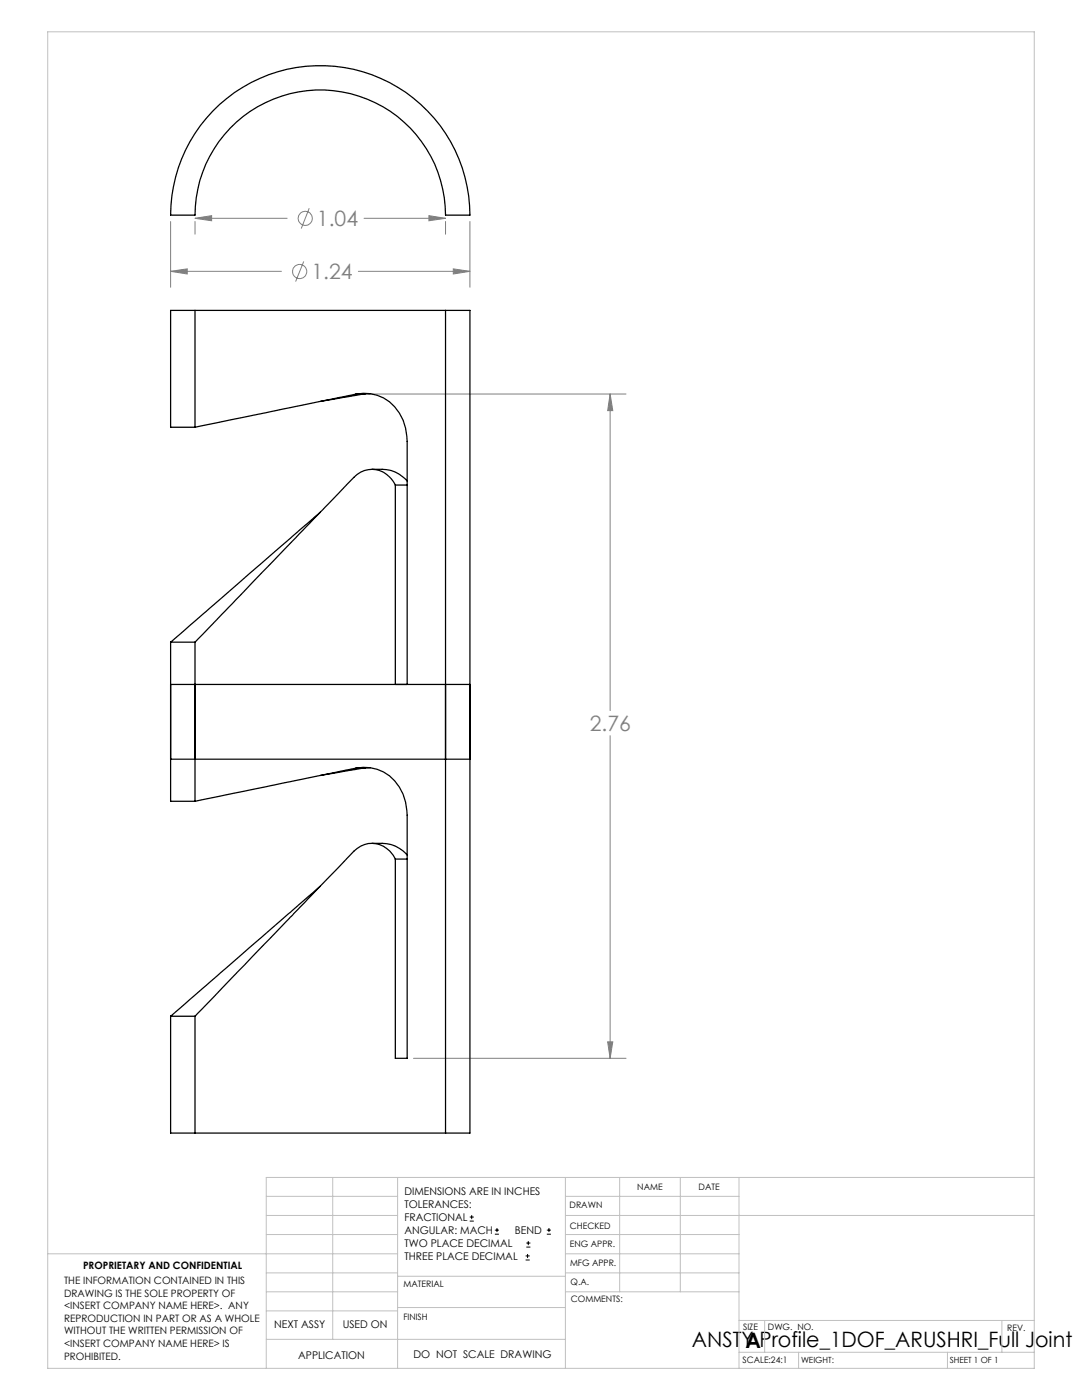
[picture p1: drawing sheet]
<svg xmlns="http://www.w3.org/2000/svg" width="216mm" height="279mm" viewBox="0 0 216 279" stroke-linecap="round" stroke-linejoin="round" font-family="sans-serif">
<g fill="none" stroke="#808080" stroke-width=".2">
<path d="M34 44.2v13.1M34 54.2h22.2M34 54.2l3.4-.5v1zM38.9 44.2v2.5M38.9 43.6h18.4M38.9 43.6l3.3-.6v1.1zM60.6 52.2l-1.6 4M61.7 41.6l-1.6 4M71.5 54.2h22.3M72.6 43.6h16.3M85.6 43l3.3 .6-3.3 .5zM88.9 44.2v2.5"/>
<path d="M90.5 53.7l3.3 .5-3.3 .5zM93.8 44.2v13.1M73.5 78.6h51.4M121.7 78.6v63.2M121.7 78.6l.6 3.4h-1.1zM121.7 146.8v64.4M82.5 211.2h42.4M121.2 207.9h1.1l-.6 3.3z"/>
<circle cx="59.8" cy="54.2" r="1.41"/>
<circle cx="60.9" cy="43.6" r="1.41"/>
</g>
<g fill="none" stroke="#000" stroke-width=".2">
<path d="M93.7 243.7h.8M93.7 242.9h.8M94.1 242.5v.8M98.7 246.3h.9M98.7 245.5h.9M99.2 245.1v.8M104.9 251.5h.8M104.9 250.6h.8M105 248.9h.8M105 248.1h.8M105.3 250.3v.8M105.4 247.7v.8"/>
<path d="M109.1 246.3h.8M109.1 245.5h.8M109.5 245.1v.8"/>
</g>
<g fill="none" stroke="#c0c0c0" stroke-width=".2">
<path d="M9.5 6.4h196.9v266.7h-196.9zM53.1 238.8h26.2M66.4 235v32.3M79.3 235v38.1M112.8 235v38.1M112.8 238.8h34.7M123.6 235v22.8M135.7 235v22.8M147.5 235v38.1M206.4 235h-153.3v38.1M9.5 250.2h69.8M53.1 257.8h26.2"/>
<path d="M53.1 242.6h26.2M53.1 246.4h26.2M53.1 254h26.2M79.3 254.7h33.5M112.8 257.8h34.7M112.8 250.2h34.7M112.8 242.6h93.6M112.8 246.4h34.7M112.8 254h34.7M53.1 267.3h59.7M53.1 261.6h26.2M79.3 260.9h33.5"/>
<path d="M147.5 269.9h58.9M147.5 263.5h58.9M152.6 263.5v6.4M159.3 269.9v3.2M189.1 269.9v3.2M199.9 263.5v6.4"/>
</g>
<path d="M121.7 78.6l.6 3.4h-1.1zM121.2 207.9h1.1l-.6 3.3zM38.9 43.6l3.3-.6v1.1zM85.6 43l3.3 .6-3.3 .5zM34 54.2l3.4-.5v1zM90.5 53.7l3.3 .5-3.3 .5z" fill="#808080"/>
<g fill="none" stroke="#000" stroke-width=".25">
<path d="M42.4 22.2a29.9 29.9 0 0 1 32.7-6.9 29.9 29.9 0 0 1 18.7 27.6h-4.9a25 25 0 0 0-25-25 25 25 0 0 0-25 25h-4.9a30 30 0 0 1 8.4-20.7zM38.9 61.9h50M38.9 61.9h-4.9v23.4h4.9M38.9 61.9v23.4M71 78.7l-32.1 6.6M71 78.7a8.3 8.3 0 0 1 9.9 6.7l.3 2.7v48.5h-2.3v-39.8M72.2 78.6h.7l-9 1.5M72.2 78.6l-1.2 .1M73.9 78.6h-1.7M88.9 61.9h4.9v164.2h-4.9M88.9 61.9v164.2M74.2 93.7h2a6.5 6.5 0 0 1 5 2.3"/>
<path d="M78.9 96.8a5 5 0 0 0-8.3-1.5l-31.7 32.9M78.9 96.8h2.3M63.9 102.2l-29.9 26M34 136.6h59.8M34 128.2v31.7h4.9M34 128.2h4.9M38.9 128.2v31.7M34 151.5h59.8M71 153.3l-32.1 6.6M71 153.3a8.3 8.3 0 0 1 9.9 6.8l.3 2.6v48.5h-2.3v-39.8M72.2 153.3l.7-.1-9 1.6M72.2 153.3h-1.2"/>
<path d="M73.9 153.2l-1.7 .1M63.9 176.9l-29.9 25.9M74.2 168.3h2a6.5 6.5 0 0 1 5 2.3M78.9 171.4a5 5 0 0 0-8.3-1.5l-31.7 32.9M78.9 171.4h2.3M34 202.8v23.3h4.9M34 202.8h4.9M38.9 202.8v23.3M38.9 226.1h50"/>
</g>
<g font-size="4.2" fill="#808080">
<text x="63.3" y="45.1">1.04</text>
<text x="62.1" y="55.7">1.24</text>
<text x="117.7" y="145.9">2.76</text>
</g>
<g font-size="4.2">
<text x="138" y="268.7">ANSTY Profile_1DOF_ARUSHRI_Full Joint</text>
<text x="148.8" y="269">A</text>
</g>
<g font-size="2.1">
<text x="80.7" y="238.5">DIMENSIONS ARE IN INCHES</text>
<text x="80.7" y="241.1">TOLERANCES:</text>
<text x="80.7" y="243.7">FRACTIONAL</text>
<text x="80.7" y="246.3">ANGULAR: MACH</text>
<text x="80.7" y="248.9">TWO PLACE DECIMAL</text>
<text x="80.7" y="251.4">THREE PLACE DECIMAL</text>
<text x="102.7" y="246.3">BEND</text>
<text x="54.7" y="265">NEXT ASSY</text>
<text x="68.4" y="265">USED ON</text>
<text x="59.5" y="271.2">APPLICATION</text>
<text x="82.5" y="270.9">DO NOT SCALE DRAWING</text>
</g>
<g font-size="2">
<text x="12.8" y="256.2">THE INFORMATION CONTAINED IN THIS</text>
<text x="16.6" y="253.2">PROPRIETARY AND CONFIDENTIAL</text>
<text x="12.8" y="258.8">DRAWING IS THE SOLE PROPERTY OF</text>
<text x="12.8" y="261.3">&lt;INSERT COMPANY NAME HERE&gt;. ANY</text>
<text x="12.8" y="263.8">REPRODUCTION IN PART OR AS A WHOLE</text>
<text x="12.8" y="266.3">WITHOUT THE WRITTEN PERMISSION OF</text>
<text x="12.8" y="268.8">&lt;INSERT COMPANY NAME HERE&gt; IS</text>
<text x="12.8" y="271.4">PROHIBITED.</text>
</g>
<g font-size="1.8">
<text x="127.2" y="237.4">NAME</text>
<text x="139.4" y="237.5">DATE</text>
<text x="113.7" y="241.2">DRAWN</text>
<text x="113.7" y="245.2">CHECKED</text>
<text x="113.7" y="248.8">ENG APPR.</text>
<text x="80.5" y="256.9">MATERIAL</text>
<text x="113.7" y="252.6">MFG APPR.</text>
<text x="113.8" y="256.4">Q.A.</text>
<text x="80.5" y="263.3">FINISH</text>
<text x="113.9" y="259.9">COMMENTS:</text>
<text x="148.3" y="265.4">SIZE</text>
<text x="153.2" y="265.5">DWG. NO.</text>
<text x="201" y="265.6">REV.</text>
<text x="148.2" y="272">SCALE:24:1</text>
</g>
<g font-size="1.7">
<text x="159.8" y="272.1">WEIGHT:</text>
<text x="189.5" y="272.1">SHEET 1 OF 1</text>
</g>
</svg>
